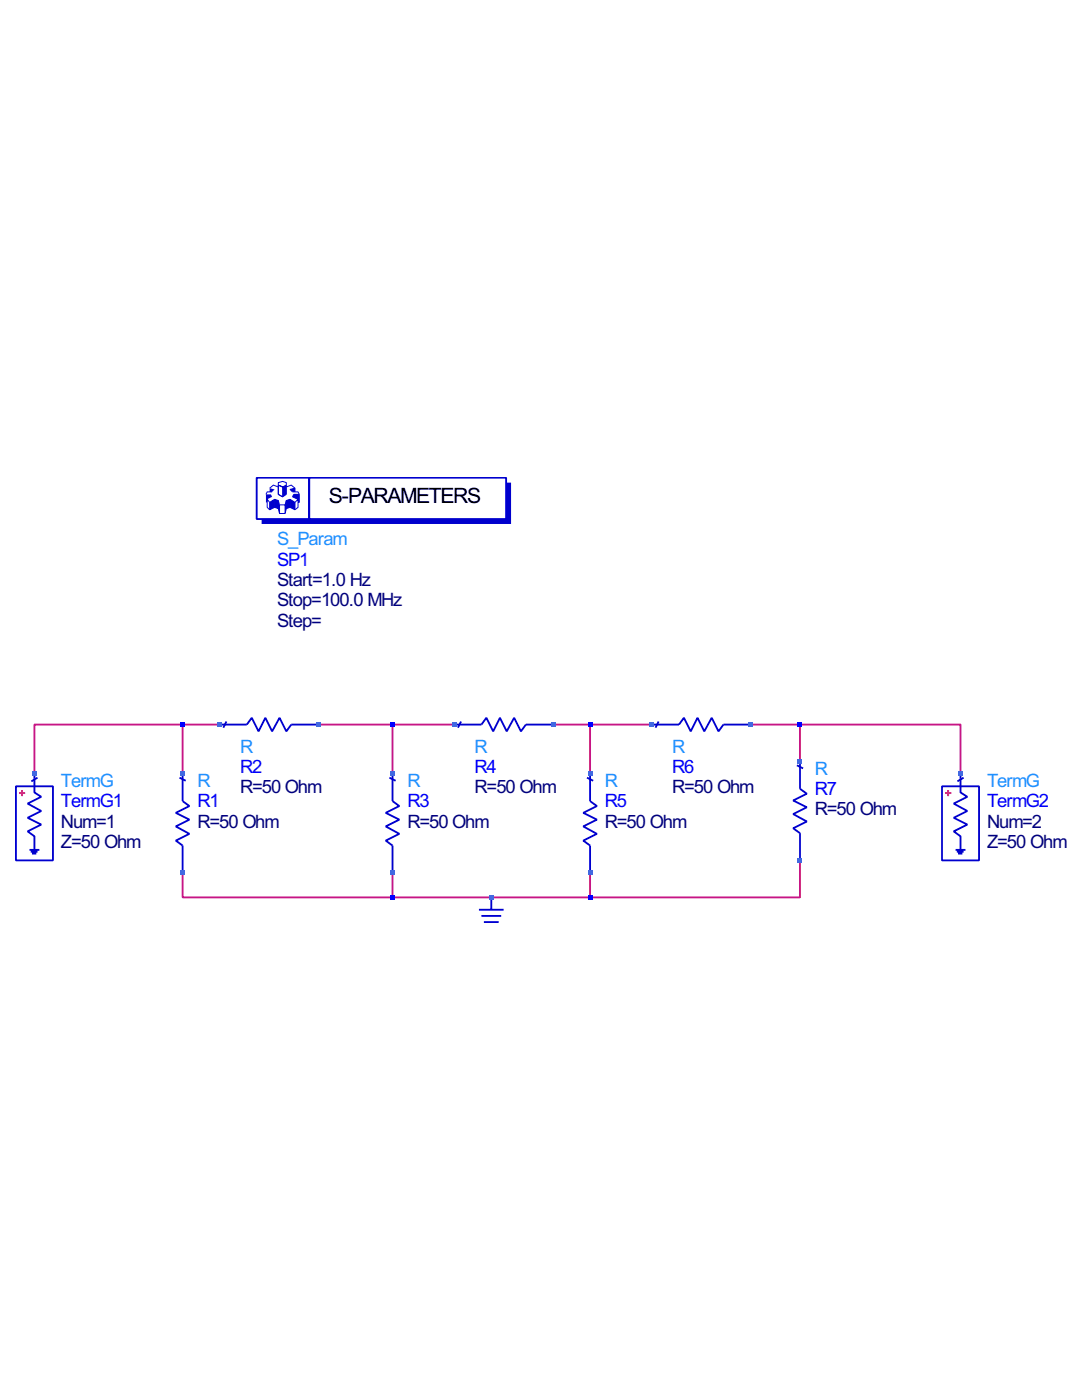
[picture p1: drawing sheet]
<svg xmlns="http://www.w3.org/2000/svg" width="216mm" height="279mm" viewBox="0 0 216 279" stroke-linecap="round" stroke-linejoin="round" font-family="sans-serif">
<g fill="none" stroke="#c71585" stroke-width=".37">
<path d="M36.4 144.6h-29.5v9.9M36.4 144.6h7.4M36.4 144.6v9.9M63.5 144.6h27.1M78.3 144.6v9.9M110.4 144.6h19.7M117.7 144.6v9.9M149.8 144.6h9.8M159.6 144.6h32.1v9.9M159.6 144.6v7.4M36.4 174.2v4.9h41.9M78.3 179.1h39.4"/>
<path d="M78.3 174.2v4.9M117.7 174.2v4.9M159.6 171.7v7.4h-41.9"/>
</g>
<g fill="none" stroke="#0000cd" stroke-width=".37">
<path d="M51.2 95.3h10.5v8.3h-10.5zM61.7 95.3h39.3v8.3h-39.3zM3.2 156.9h7.4v14.8h-7.4zM6.9 154.5v3.7l1.3 .8-2.7 1.4 2.7 1.5-2.7 1.3 2.7 1.4-2.7 1.3 1.4 1v2.7M7.5 155.2l-1.2 .7M35.8 155.2l1.3 .6M36.4 154.5v5.4l1.4 1-2.7 1.3 2.7 1.4-2.7 1.3 2.7 1.5-2.7 1.4 1.3 .9v5.5M43.8 144.6h5.4l1-1.3 1.4 2.7 1.3-2.7 1.4 2.7 1.5-2.7 1.3 2.7 1-1.4h5.4M45.2 144l-.6 1.2M77.7 155.2l1.2 .6M78.3 154.5v5.4l1.4 1-2.7 1.3 2.7 1.4-2.7 1.3 2.7 1.5-2.7 1.4 1.3 .9v5.5M90.6 144.6h5.5l.9-1.3 1.4 2.7 1.4-2.7 1.3 2.7 1.5-2.7 1.3 2.7 1-1.4h5.5"/>
<path d="M92 144l-.6 1.2M117.1 155.2l1.3 .6M117.7 154.5v5.4l1.4 1-2.7 1.3 2.7 1.4-2.7 1.3 2.7 1.5-2.7 1.4 1.3 .9v5.5M130.1 144.6h5.4l1-1.3 1.3 2.7 1.4-2.7 1.3 2.7 1.5-2.7 1.4 2.7 1-1.4h5.4M131.4 144l-.6 1.2M159 152.7l1.2 .7M159.6 152v5.4l1.4 1-2.7 1.4 2.7 1.3-2.7 1.4 2.7 1.4-2.7 1.4 1.3 1v5.4M188 156.9h7.4v14.8h-7.4zM191.7 154.5v3.7l1.3 .8-2.7 1.4 2.7 1.5-2.7 1.3 2.7 1.4-2.7 1.3 1.4 1v2.7M192.3 155.2l-1.3 .7M5.9 169.6h2M6.1 170h1.4"/>
<path d="M6.4 170.4h.8M98 179.1v2.5M190.7 169.6h1.9M190.9 170h1.4M191.2 170.4h.8M95.6 181.6h4.9M96.1 182.8h3.9M96.6 184h2.9"/>
</g>
<path d="M3.8 158.3h1.2M4.4 157.7v1.2M188.6 158.3h1.2M189.2 157.7v1.2" fill="none" stroke="#ff4500" stroke-width=".37"/>
<g fill="none" stroke="#0000cd" stroke-width=".2">
<path d="M54.3 98.2h-1l-.2 .5M54.8 99.6l.7 .3v1.6l-.7-.3M55.5 96.3l.9-.2 .7 .2v.5l-.7 .4-.9-.4zM55.5 96.8v1.9l.9 .5 .7-.5v-1.9M55.5 97.2l-1-.4-.7 .6M55.5 99.9l.3 .9M57.1 97.2l1-.4 .8 .6M57.1 99.9l-.2 .9M57.9 99.6l1 .7v1.4l-1-.5zM57.9 99.6l-.8 .3v1.6l.8-.3M58.9 98.2v-.8l-1 .3 .5 .5h1.1l.2 .5M59.7 98.7v1.6h-.2"/>
<path d="M59.7 98.7h-1.1l-.2 .5 1.1 .4M53.8 100.3l1-.7v1.6l-1 .5zM53.8 100.3l-.5-.7v1.6l.5 .5M55.5 101.5l.3 1M55.8 102.5h1.1M55.8 100.8v1.7M55.8 100.8h1.1M56.9 100.8v1.7M57.1 101.5l-.2 1M58.9 100.3l.6-.7v1.6l-.6 .5"/>
</g>
<g fill="#0000cd">
<path d="M52.2 103.6h48.8v-7.3h1v8.3h-49.8z"/>
<path d="M56.4 97.2l.7-.4v1.9l-.7 .5z"/>
</g>
<path d="M55.5 96.8l.9 .4v2l-.9-.5zM55.5 96.8l.9 .4" fill="none" stroke="#0000cd" stroke-width=".2"/>
<path d="M57 99.9v2.6" fill="none" stroke="#0000cd" stroke-width=".25"/>
<g fill="#0000cd">
<path d="M53.8 100.3l1-.7v1.6l-1 .5z"/>
<path d="M57.1 99.9l.8-.3v1.6l-.8 .3z"/>
<path d="M57.9 99.6l1 .7v1.4l-1-.5z"/>
<path d="M58.6 98.7h1.1v1.6h-.2v-.7l-1.1-.4z"/>
<path d="M57.9 97.7l1-.3v.8h-.5z"/>
<path d="M54.8 99.6l.7 .3 .3 .9v1.7l-.3-1-.7-.3z"/>
<path d="M53.8 97.4l1 .3-.5 .5h-.5z"/>
<path d="M53.1 98.7h1l.2 .5-1 .4v.7h-.2z"/>
</g>
<g fill="#4169e1">
<path d="M6.4 154h1v1h-1z"/>
<path d="M35.9 173.7h1v1h-1z"/>
<path d="M35.9 154h1v1h-1z"/>
</g>
<path d="M35.9 144.1h1v1h-1z" fill="#00f"/>
<g fill="#4169e1">
<path d="M43.3 144.1h1v1h-1z"/>
<path d="M63 144.1h1v1h-1z"/>
</g>
<path d="M77.8 178.6h1v1h-1z" fill="#00f"/>
<g fill="#4169e1">
<path d="M77.8 173.7h1v1h-1z"/>
<path d="M77.8 154h1v1h-1z"/>
</g>
<path d="M77.8 144.1h1v1h-1z" fill="#00f"/>
<g fill="#4169e1">
<path d="M90.1 144.1h1v1h-1z"/>
<path d="M97.5 178.6h1v1h-1z"/>
<path d="M109.9 144.1h.9v1h-.9z"/>
</g>
<path d="M117.3 178.6h.9v1h-.9z" fill="#00f"/>
<g fill="#4169e1">
<path d="M117.3 173.7h.9v1h-.9z"/>
<path d="M117.3 154h.9v1h-.9z"/>
</g>
<path d="M117.3 144.1h.9v1h-.9z" fill="#00f"/>
<g fill="#4169e1">
<path d="M129.6 144.1h1v1h-1z"/>
<path d="M149.3 144.1h1v1h-1z"/>
<path d="M159.1 171.2h1v1h-1z"/>
<path d="M159.1 151.5h1v1h-1z"/>
</g>
<path d="M159.1 144.1h1v1h-1z" fill="#00f"/>
<path d="M191.2 154h1v1h-1z" fill="#4169e1"/>
<text font-size="3.8" x="65.6" y="100.4">S-PARAMETERS</text>
<g font-size="3.3" fill="#1e90ff">
<text x="55.3" y="108.8">S_Param</text>
<text x="47.9" y="150.2">R</text>
<text x="94.7" y="150.2">R</text>
<text x="134.1" y="150.2">R</text>
<text x="162.6" y="154.6">R</text>
<text x="12.2" y="157.1">TermG</text>
<text x="39.4" y="157.1">R</text>
<text x="81.3" y="157.1">R</text>
<text x="120.7" y="157.1">R</text>
<text x="197" y="157.1">TermG</text>
</g>
<g font-size="3.3" fill="#00f">
<text x="55.3" y="112.9">SP1</text>
<text x="47.9" y="154.2">R2</text>
<text x="94.7" y="154.2">R4</text>
<text x="134.1" y="154.2">R6</text>
<text x="12.2" y="161.1">TermG1</text>
<text x="39.4" y="161.1">R1</text>
<text x="81.3" y="161.1">R3</text>
<text x="120.7" y="161.1">R5</text>
<text x="162.6" y="158.7">R7</text>
<text x="197" y="161.1">TermG2</text>
</g>
<g font-size="3.3" fill="#000080">
<text x="55.3" y="116.9">Start=1.0 Hz</text>
<text x="55.3" y="121">Stop=100.0 MHz</text>
<text x="55.3" y="125.1">Step=</text>
<text x="47.9" y="158.3">R=50 Ohm</text>
<text x="94.7" y="158.3">R=50 Ohm</text>
<text x="134.1" y="158.3">R=50 Ohm</text>
<text x="12.2" y="165.2">Num=1</text>
<text x="39.4" y="165.2">R=50 Ohm</text>
<text x="81.3" y="165.2">R=50 Ohm</text>
<text x="120.7" y="165.2">R=50 Ohm</text>
<text x="162.6" y="162.7">R=50 Ohm</text>
<text x="197" y="165.2">Num=2</text>
<text x="12.2" y="169.3">Z=50 Ohm</text>
<text x="197" y="169.3">Z=50 Ohm</text>
</g>
</svg>
